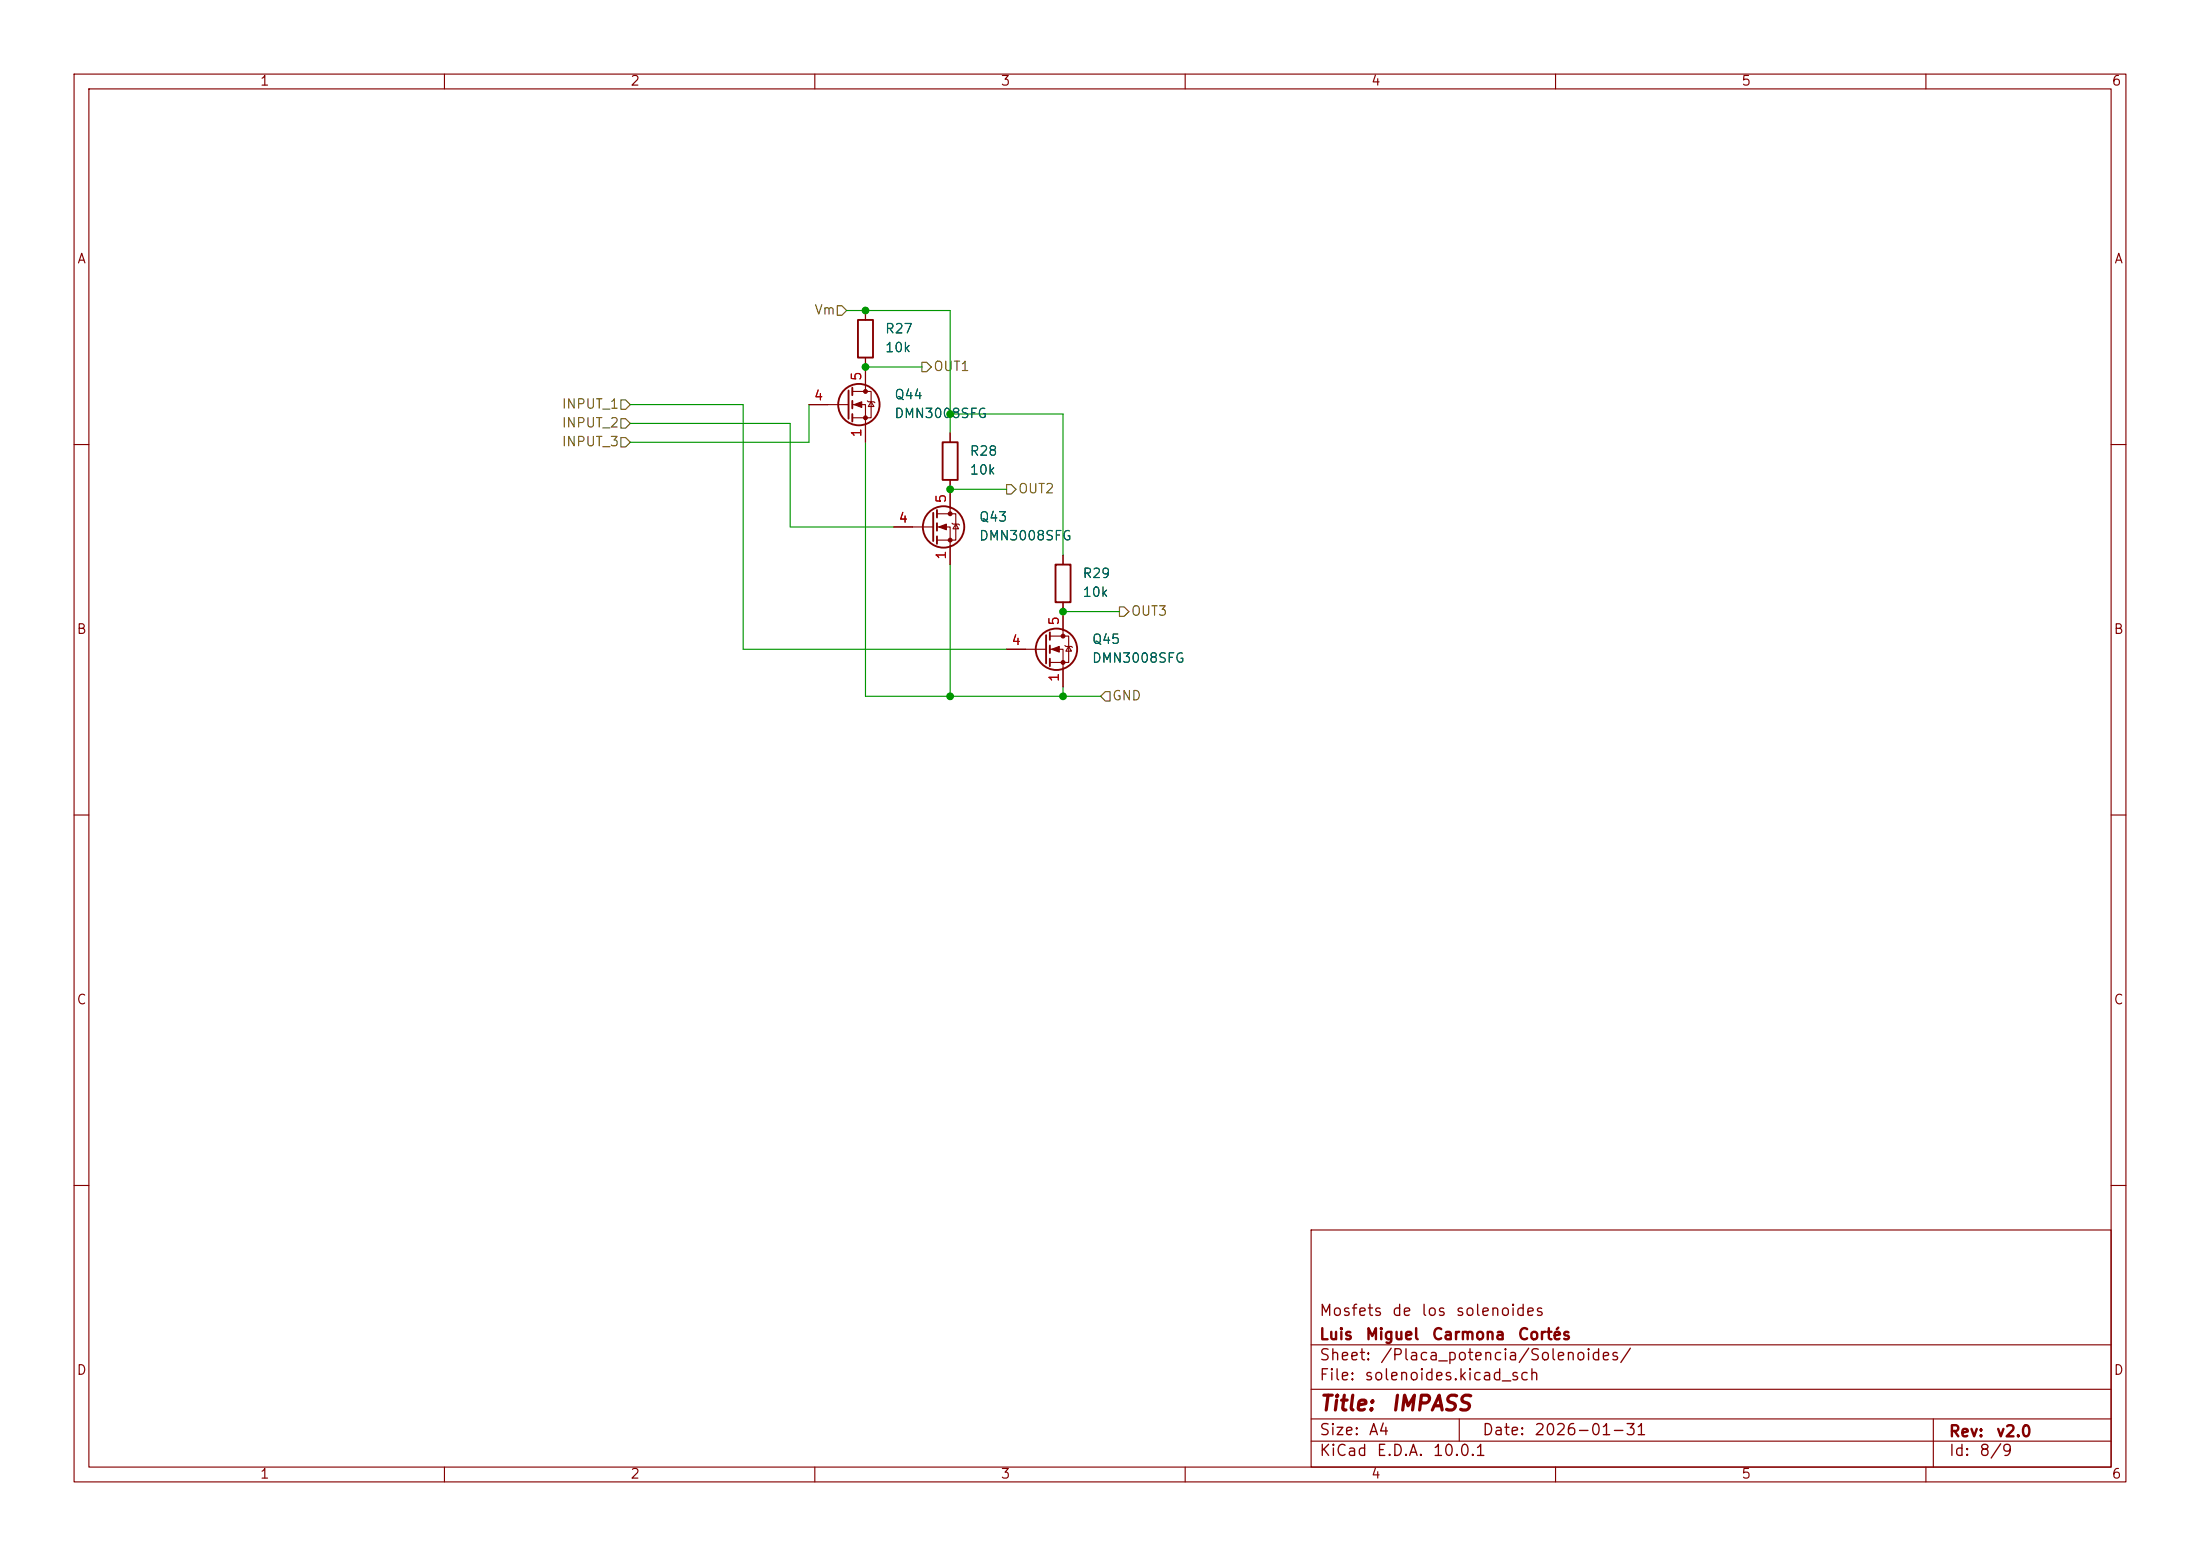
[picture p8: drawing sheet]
(kicad_sch
 (version 20260306)
 (generator "eeschema")
 (generator_version "10.0")
 (paper "A4")
 (title_block
  (title "IMPASS ")
  (date "2026-01-31")
  (rev "v2.0")
  (company "Luis Miguel Carmona Cortés")
  (comment 1 "Mosfets de los solenoides"))
 (lib_symbols
  (symbol "Device:R"
   (pin_numbers (hide yes))
   (pin_names
    (offset 0)) (exclude_from_sim no) (in_bom yes) (on_board yes)
   (in_pos_files yes)
   (duplicate_pin_numbers_are_jumpers no)
   (property "Reference" "R" (at 2.032 0 90) (show_name no) (do_not_autoplace no) (effects (font (size 1.27 1.27))))
   (property "Value" "R" (at 0 0 90) (show_name no) (do_not_autoplace no) (effects (font (size 1.27 1.27))))
   (property "Footprint" "" (at -1.778 0 90) (show_name no) (do_not_autoplace no) (hide yes) (effects (font (size 1.27 1.27))))
   (property "Datasheet" "" (at 0 0 0) (show_name no) (do_not_autoplace no) (hide yes) (effects (font (size 1.27 1.27))))
   (property "Description" "Resistor" (at 0 0 0) (show_name no) (do_not_autoplace no) (hide yes) (effects (font (size 1.27 1.27))))
   (symbol "R_0_1"
    (rectangle (start -1.016 -2.54) (end 1.016 2.54) (stroke (width 0.254) (type default)) (fill (type none))))
   (symbol "R_1_1"
    (pin passive line (at 0 3.81 270) (length 1.27) (name "" (effects (font (size 1.27 1.27)))) (number "1" (effects (font (size 1.27 1.27)))))
    (pin passive line (at 0 -3.81 90) (length 1.27) (name "" (effects (font (size 1.27 1.27)))) (number "2" (effects (font (size 1.27 1.27))))))
   (embedded_fonts no))
  (symbol "Transistor_FET:DMN3008SFG"
   (pin_names (hide yes)) (exclude_from_sim no) (in_bom yes) (on_board yes)
   (in_pos_files yes)
   (duplicate_pin_numbers_are_jumpers no)
   (property "Reference" "Q" (at 5.08 1.905 0) (show_name no) (do_not_autoplace no) (effects (font (size 1.27 1.27)) (justify left)))
   (property "Value" "DMN3008SFG" (at 5.08 0 0) (show_name no) (do_not_autoplace no) (effects (font (size 1.27 1.27)) (justify left)))
   (property "Footprint" "Package_SON:Diodes_PowerDI3333-8" (at 5.08 -1.905 0) (show_name no) (do_not_autoplace no) (hide yes) (effects (font (size 1.27 1.27)
    (italic yes)) (justify left)))
   (property "Datasheet" "https://www.diodes.com/assets/Datasheets/DMN3008SFG.pdf" (at 5.08 -3.81 0) (show_name no) (do_not_autoplace no) (hide yes) (effects (font (size 1.27 1.27)) (justify left)))
   (property "Description" "17.6A Id, 30V Vds, N-Channel Power MOSFET, 4.4mOhm Ron, 86nC Qg (typ), PowerDI3333-8" (at 0 0 0) (show_name no) (do_not_autoplace no) (hide yes) (effects (font (size 1.27 1.27))))
   (symbol "DMN3008SFG_0_1"
    (polyline (pts (xy -2.54 0) (xy 0.254 0)) (stroke (width 0) (type default)) (fill (type none)))
    (polyline (pts (xy 0.254 1.905) (xy 0.254 -1.905)) (stroke (width 0.254) (type default)) (fill (type none)))
    (polyline (pts (xy 0.762 2.286) (xy 0.762 1.27)) (stroke (width 0.254) (type default)) (fill (type none)))
    (polyline (pts (xy 0.762 0.508) (xy 0.762 -0.508)) (stroke (width 0.254) (type default)) (fill (type none)))
    (polyline (pts (xy 0.762 -1.27) (xy 0.762 -2.286)) (stroke (width 0.254) (type default)) (fill (type none)))
    (polyline (pts (xy 0.762 -1.778) (xy 3.302 -1.778) (xy 3.302 1.778) (xy 0.762 1.778)) (stroke (width 0) (type default)) (fill (type none)))
    (polyline (pts (xy 1.016 0) (xy 2.032 0.381) (xy 2.032 -0.381) (xy 1.016 0)) (stroke (width 0) (type default)) (fill (type outline)))
    (circle (center 1.651 0) (radius 2.794) (stroke (width 0.254) (type default)) (fill (type none)))
    (polyline (pts (xy 2.54 2.54) (xy 2.54 1.778)) (stroke (width 0) (type default)) (fill (type none)))
    (circle (center 2.54 1.778) (radius 0.254) (stroke (width 0) (type default)) (fill (type outline)))
    (circle (center 2.54 -1.778) (radius 0.254) (stroke (width 0) (type default)) (fill (type outline)))
    (polyline (pts (xy 2.54 -2.54) (xy 2.54 0) (xy 0.762 0)) (stroke (width 0) (type default)) (fill (type none)))
    (polyline (pts (xy 2.794 0.508) (xy 2.921 0.381) (xy 3.683 0.381) (xy 3.81 0.254)) (stroke (width 0) (type default)) (fill (type none)))
    (polyline (pts (xy 3.302 0.381) (xy 2.921 -0.254) (xy 3.683 -0.254) (xy 3.302 0.381)) (stroke (width 0) (type default)) (fill (type none))))
   (symbol "DMN3008SFG_1_1"
    (pin passive line (at 2.54 -5.08 90) (length 2.54) (name "S" (effects (font (size 1.27 1.27)))) (number "1" (effects (font (size 1.27 1.27)))))
    (pin passive line (at 2.54 -5.08 90) (length 2.54) (hide yes) (name "S" (effects (font (size 1.27 1.27)))) (number "2" (effects (font (size 1.27 1.27)))))
    (pin passive line (at 2.54 -5.08 90) (length 2.54) (hide yes) (name "S" (effects (font (size 1.27 1.27)))) (number "3" (effects (font (size 1.27 1.27)))))
    (pin passive line (at -5.08 0 0) (length 2.54) (name "G" (effects (font (size 1.27 1.27)))) (number "4" (effects (font (size 1.27 1.27)))))
    (pin passive line (at 2.54 5.08 270) (length 2.54) (name "D" (effects (font (size 1.27 1.27)))) (number "5" (effects (font (size 1.27 1.27))))))
   (embedded_fonts no)))
 (junction
  (at 116.84 49.53)
  (diameter 0)
  (color 0 0 0 0))
 (junction
  (at 128.27 66.04)
  (diameter 0)
  (color 0 0 0 0))
 (junction
  (at 116.84 41.91)
  (diameter 0)
  (color 0 0 0 0))
 (junction
  (at 143.51 82.55)
  (diameter 0)
  (color 0 0 0 0))
 (junction
  (at 143.51 93.98)
  (diameter 0)
  (color 0 0 0 0))
 (junction
  (at 128.27 93.98)
  (diameter 0)
  (color 0 0 0 0))
 (junction
  (at 128.27 55.88)
  (diameter 0)
  (color 0 0 0 0))
 (wire
  (pts (xy 116.84 49.53) (xy 124.46 49.53))
  (stroke (width 0) (type default)))
 (wire
  (pts (xy 143.51 93.98) (xy 128.27 93.98))
  (stroke (width 0) (type default)))
 (wire
  (pts (xy 116.84 93.98) (xy 116.84 59.69))
  (stroke (width 0) (type default)))
 (wire
  (pts (xy 114.3 41.91) (xy 116.84 41.91))
  (stroke (width 0) (type default)))
 (wire
  (pts (xy 106.68 71.12) (xy 106.68 57.15))
  (stroke (width 0) (type default)))
 (wire
  (pts (xy 143.51 55.88) (xy 128.27 55.88))
  (stroke (width 0) (type default)))
 (wire
  (pts (xy 128.27 41.91) (xy 116.84 41.91))
  (stroke (width 0) (type default)))
 (wire
  (pts (xy 143.51 82.55) (xy 151.13 82.55))
  (stroke (width 0) (type default)))
 (wire
  (pts (xy 120.65 71.12) (xy 106.68 71.12))
  (stroke (width 0) (type default)))
 (wire
  (pts (xy 128.27 93.98) (xy 116.84 93.98))
  (stroke (width 0) (type default)))
 (wire
  (pts (xy 143.51 92.71) (xy 143.51 93.98))
  (stroke (width 0) (type default)))
 (wire
  (pts (xy 85.09 57.15) (xy 106.68 57.15))
  (stroke (width 0) (type default)))
 (wire
  (pts (xy 85.09 54.61) (xy 100.33 54.61))
  (stroke (width 0) (type default)))
 (wire
  (pts (xy 128.27 66.04) (xy 135.89 66.04))
  (stroke (width 0) (type default)))
 (wire
  (pts (xy 128.27 58.42) (xy 128.27 55.88))
  (stroke (width 0) (type default)))
 (wire
  (pts (xy 128.27 76.2) (xy 128.27 93.98))
  (stroke (width 0) (type default)))
 (wire
  (pts (xy 143.51 74.93) (xy 143.51 55.88))
  (stroke (width 0) (type default)))
 (wire
  (pts (xy 128.27 55.88) (xy 128.27 41.91))
  (stroke (width 0) (type default)))
 (wire
  (pts (xy 109.22 54.61) (xy 109.22 59.69))
  (stroke (width 0) (type default)))
 (wire
  (pts (xy 85.09 59.69) (xy 109.22 59.69))
  (stroke (width 0) (type default)))
 (wire
  (pts (xy 100.33 54.61) (xy 100.33 87.63))
  (stroke (width 0) (type default)))
 (wire
  (pts (xy 135.89 87.63) (xy 100.33 87.63))
  (stroke (width 0) (type default)))
 (wire
  (pts (xy 148.59 93.98) (xy 143.51 93.98))
  (stroke (width 0) (type default)))
 (hierarchical_label "INPUT_1"
  (shape input)
  (at 85.09 54.61 180)
  (effects (font (size 1.27 1.27)) (justify right)))
 (hierarchical_label "OUT3"
  (shape output)
  (at 151.13 82.55 0)
  (effects (font (size 1.27 1.27)) (justify left)))
 (hierarchical_label "INPUT_3"
  (shape input)
  (at 85.09 59.69 180)
  (effects (font (size 1.27 1.27)) (justify right)))
 (hierarchical_label "Vm"
  (shape input)
  (at 114.3 41.91 180)
  (effects (font (size 1.27 1.27)) (justify right)))
 (hierarchical_label "GND"
  (shape input)
  (at 148.59 93.98 0)
  (effects (font (size 1.27 1.27)) (justify left)))
 (hierarchical_label "OUT1"
  (shape output)
  (at 124.46 49.53 0)
  (effects (font (size 1.27 1.27)) (justify left)))
 (hierarchical_label "INPUT_2"
  (shape input)
  (at 85.09 57.15 180)
  (effects (font (size 1.27 1.27)) (justify right)))
 (hierarchical_label "OUT2"
  (shape output)
  (at 135.89 66.04 0)
  (effects (font (size 1.27 1.27)) (justify left)))
 (symbol
  (lib_id "Device:R")
  (at 143.51 78.74 0)
  (unit 1)
  (body_style 1)
  (exclude_from_sim no)
  (in_bom yes)
  (on_board yes)
  (in_pos_files yes)
  (dnp no)
  (fields_autoplaced yes)
  (property "Reference" "R29" (at 146.05 77.4699 0) (show_name no) (do_not_autoplace no) (effects (font (size 1.27 1.27)) (justify left)))
  (property "Value" "10k" (at 146.05 80.0099 0) (show_name no) (do_not_autoplace no) (effects (font (size 1.27 1.27)) (justify left)))
  (property "Footprint" "Resistor_SMD:R_0603_1608Metric" (at 141.732 78.74 90) (hide yes) (show_name no) (do_not_autoplace no) (effects (font (size 1.27 1.27))))
  (property "Datasheet" "" (at 143.51 78.74 0) (hide yes) (show_name no) (do_not_autoplace no) (effects (font (size 1.27 1.27))))
  (property "Description" "Resistor" (at 143.51 78.74 0) (hide yes) (show_name no) (do_not_autoplace no) (effects (font (size 1.27 1.27))))
  (pin "2")
  (pin "1"))
 (symbol
  (lib_id "Transistor_FET:DMN3008SFG")
  (at 125.73 71.12 0)
  (unit 1)
  (body_style 1)
  (exclude_from_sim no)
  (in_bom yes)
  (on_board yes)
  (in_pos_files yes)
  (dnp no)
  (fields_autoplaced yes)
  (property "Reference" "Q43" (at 132.08 69.8499 0) (show_name no) (do_not_autoplace no) (effects (font (size 1.27 1.27)) (justify left)))
  (property "Value" "DMN3008SFG" (at 132.08 72.3899 0) (show_name no) (do_not_autoplace no) (effects (font (size 1.27 1.27)) (justify left)))
  (property "Footprint" "Package_SON:Diodes_PowerDI3333-8" (at 130.81 73.025 0) (hide yes) (show_name no) (do_not_autoplace no) (effects (font (size 1.27 1.27)
    (italic yes)) (justify left)))
  (property "Datasheet" "https://www.diodes.com/assets/Datasheets/DMN3008SFG.pdf" (at 130.81 74.93 0) (hide yes) (show_name no) (do_not_autoplace no) (effects (font (size 1.27 1.27)) (justify left)))
  (property "Description" "17.6A Id, 30V Vds, N-Channel Power MOSFET, 4.4mOhm Ron, 86nC Qg (typ), PowerDI3333-8" (at 125.73 71.12 0) (hide yes) (show_name no) (do_not_autoplace no) (effects (font (size 1.27 1.27))))
  (pin "5")
  (pin "2")
  (pin "3")
  (pin "4")
  (pin "1"))
 (symbol
  (lib_id "Device:R")
  (at 116.84 45.72 0)
  (unit 1)
  (body_style 1)
  (exclude_from_sim no)
  (in_bom yes)
  (on_board yes)
  (in_pos_files yes)
  (dnp no)
  (fields_autoplaced yes)
  (property "Reference" "R27" (at 119.38 44.4499 0) (show_name no) (do_not_autoplace no) (effects (font (size 1.27 1.27)) (justify left)))
  (property "Value" "10k" (at 119.38 46.9899 0) (show_name no) (do_not_autoplace no) (effects (font (size 1.27 1.27)) (justify left)))
  (property "Footprint" "Resistor_SMD:R_0603_1608Metric" (at 115.062 45.72 90) (hide yes) (show_name no) (do_not_autoplace no) (effects (font (size 1.27 1.27))))
  (property "Datasheet" "" (at 116.84 45.72 0) (hide yes) (show_name no) (do_not_autoplace no) (effects (font (size 1.27 1.27))))
  (property "Description" "Resistor" (at 116.84 45.72 0) (hide yes) (show_name no) (do_not_autoplace no) (effects (font (size 1.27 1.27))))
  (pin "2")
  (pin "1"))
 (symbol
  (lib_id "Transistor_FET:DMN3008SFG")
  (at 114.3 54.61 0)
  (unit 1)
  (body_style 1)
  (exclude_from_sim no)
  (in_bom yes)
  (on_board yes)
  (in_pos_files yes)
  (dnp no)
  (fields_autoplaced yes)
  (property "Reference" "Q44" (at 120.65 53.3399 0) (show_name no) (do_not_autoplace no) (effects (font (size 1.27 1.27)) (justify left)))
  (property "Value" "DMN3008SFG" (at 120.65 55.8799 0) (show_name no) (do_not_autoplace no) (effects (font (size 1.27 1.27)) (justify left)))
  (property "Footprint" "Package_SON:Diodes_PowerDI3333-8" (at 119.38 56.515 0) (hide yes) (show_name no) (do_not_autoplace no) (effects (font (size 1.27 1.27)
    (italic yes)) (justify left)))
  (property "Datasheet" "https://www.diodes.com/assets/Datasheets/DMN3008SFG.pdf" (at 119.38 58.42 0) (hide yes) (show_name no) (do_not_autoplace no) (effects (font (size 1.27 1.27)) (justify left)))
  (property "Description" "17.6A Id, 30V Vds, N-Channel Power MOSFET, 4.4mOhm Ron, 86nC Qg (typ), PowerDI3333-8" (at 114.3 54.61 0) (hide yes) (show_name no) (do_not_autoplace no) (effects (font (size 1.27 1.27))))
  (pin "5")
  (pin "2")
  (pin "3")
  (pin "4")
  (pin "1"))
 (symbol
  (lib_id "Transistor_FET:DMN3008SFG")
  (at 140.97 87.63 0)
  (unit 1)
  (body_style 1)
  (exclude_from_sim no)
  (in_bom yes)
  (on_board yes)
  (in_pos_files yes)
  (dnp no)
  (fields_autoplaced yes)
  (property "Reference" "Q45" (at 147.32 86.3599 0) (show_name no) (do_not_autoplace no) (effects (font (size 1.27 1.27)) (justify left)))
  (property "Value" "DMN3008SFG" (at 147.32 88.8999 0) (show_name no) (do_not_autoplace no) (effects (font (size 1.27 1.27)) (justify left)))
  (property "Footprint" "Package_SON:Diodes_PowerDI3333-8" (at 146.05 89.535 0) (hide yes) (show_name no) (do_not_autoplace no) (effects (font (size 1.27 1.27)
    (italic yes)) (justify left)))
  (property "Datasheet" "https://www.diodes.com/assets/Datasheets/DMN3008SFG.pdf" (at 146.05 91.44 0) (hide yes) (show_name no) (do_not_autoplace no) (effects (font (size 1.27 1.27)) (justify left)))
  (property "Description" "17.6A Id, 30V Vds, N-Channel Power MOSFET, 4.4mOhm Ron, 86nC Qg (typ), PowerDI3333-8" (at 140.97 87.63 0) (hide yes) (show_name no) (do_not_autoplace no) (effects (font (size 1.27 1.27))))
  (pin "5")
  (pin "2")
  (pin "3")
  (pin "4")
  (pin "1"))
 (symbol
  (lib_id "Device:R")
  (at 128.27 62.23 0)
  (unit 1)
  (body_style 1)
  (exclude_from_sim no)
  (in_bom yes)
  (on_board yes)
  (in_pos_files yes)
  (dnp no)
  (fields_autoplaced yes)
  (property "Reference" "R28" (at 130.81 60.9599 0) (show_name no) (do_not_autoplace no) (effects (font (size 1.27 1.27)) (justify left)))
  (property "Value" "10k" (at 130.81 63.4999 0) (show_name no) (do_not_autoplace no) (effects (font (size 1.27 1.27)) (justify left)))
  (property "Footprint" "Resistor_SMD:R_0603_1608Metric" (at 126.492 62.23 90) (hide yes) (show_name no) (do_not_autoplace no) (effects (font (size 1.27 1.27))))
  (property "Datasheet" "" (at 128.27 62.23 0) (hide yes) (show_name no) (do_not_autoplace no) (effects (font (size 1.27 1.27))))
  (property "Description" "Resistor" (at 128.27 62.23 0) (hide yes) (show_name no) (do_not_autoplace no) (effects (font (size 1.27 1.27))))
  (pin "2")
  (pin "1")))
